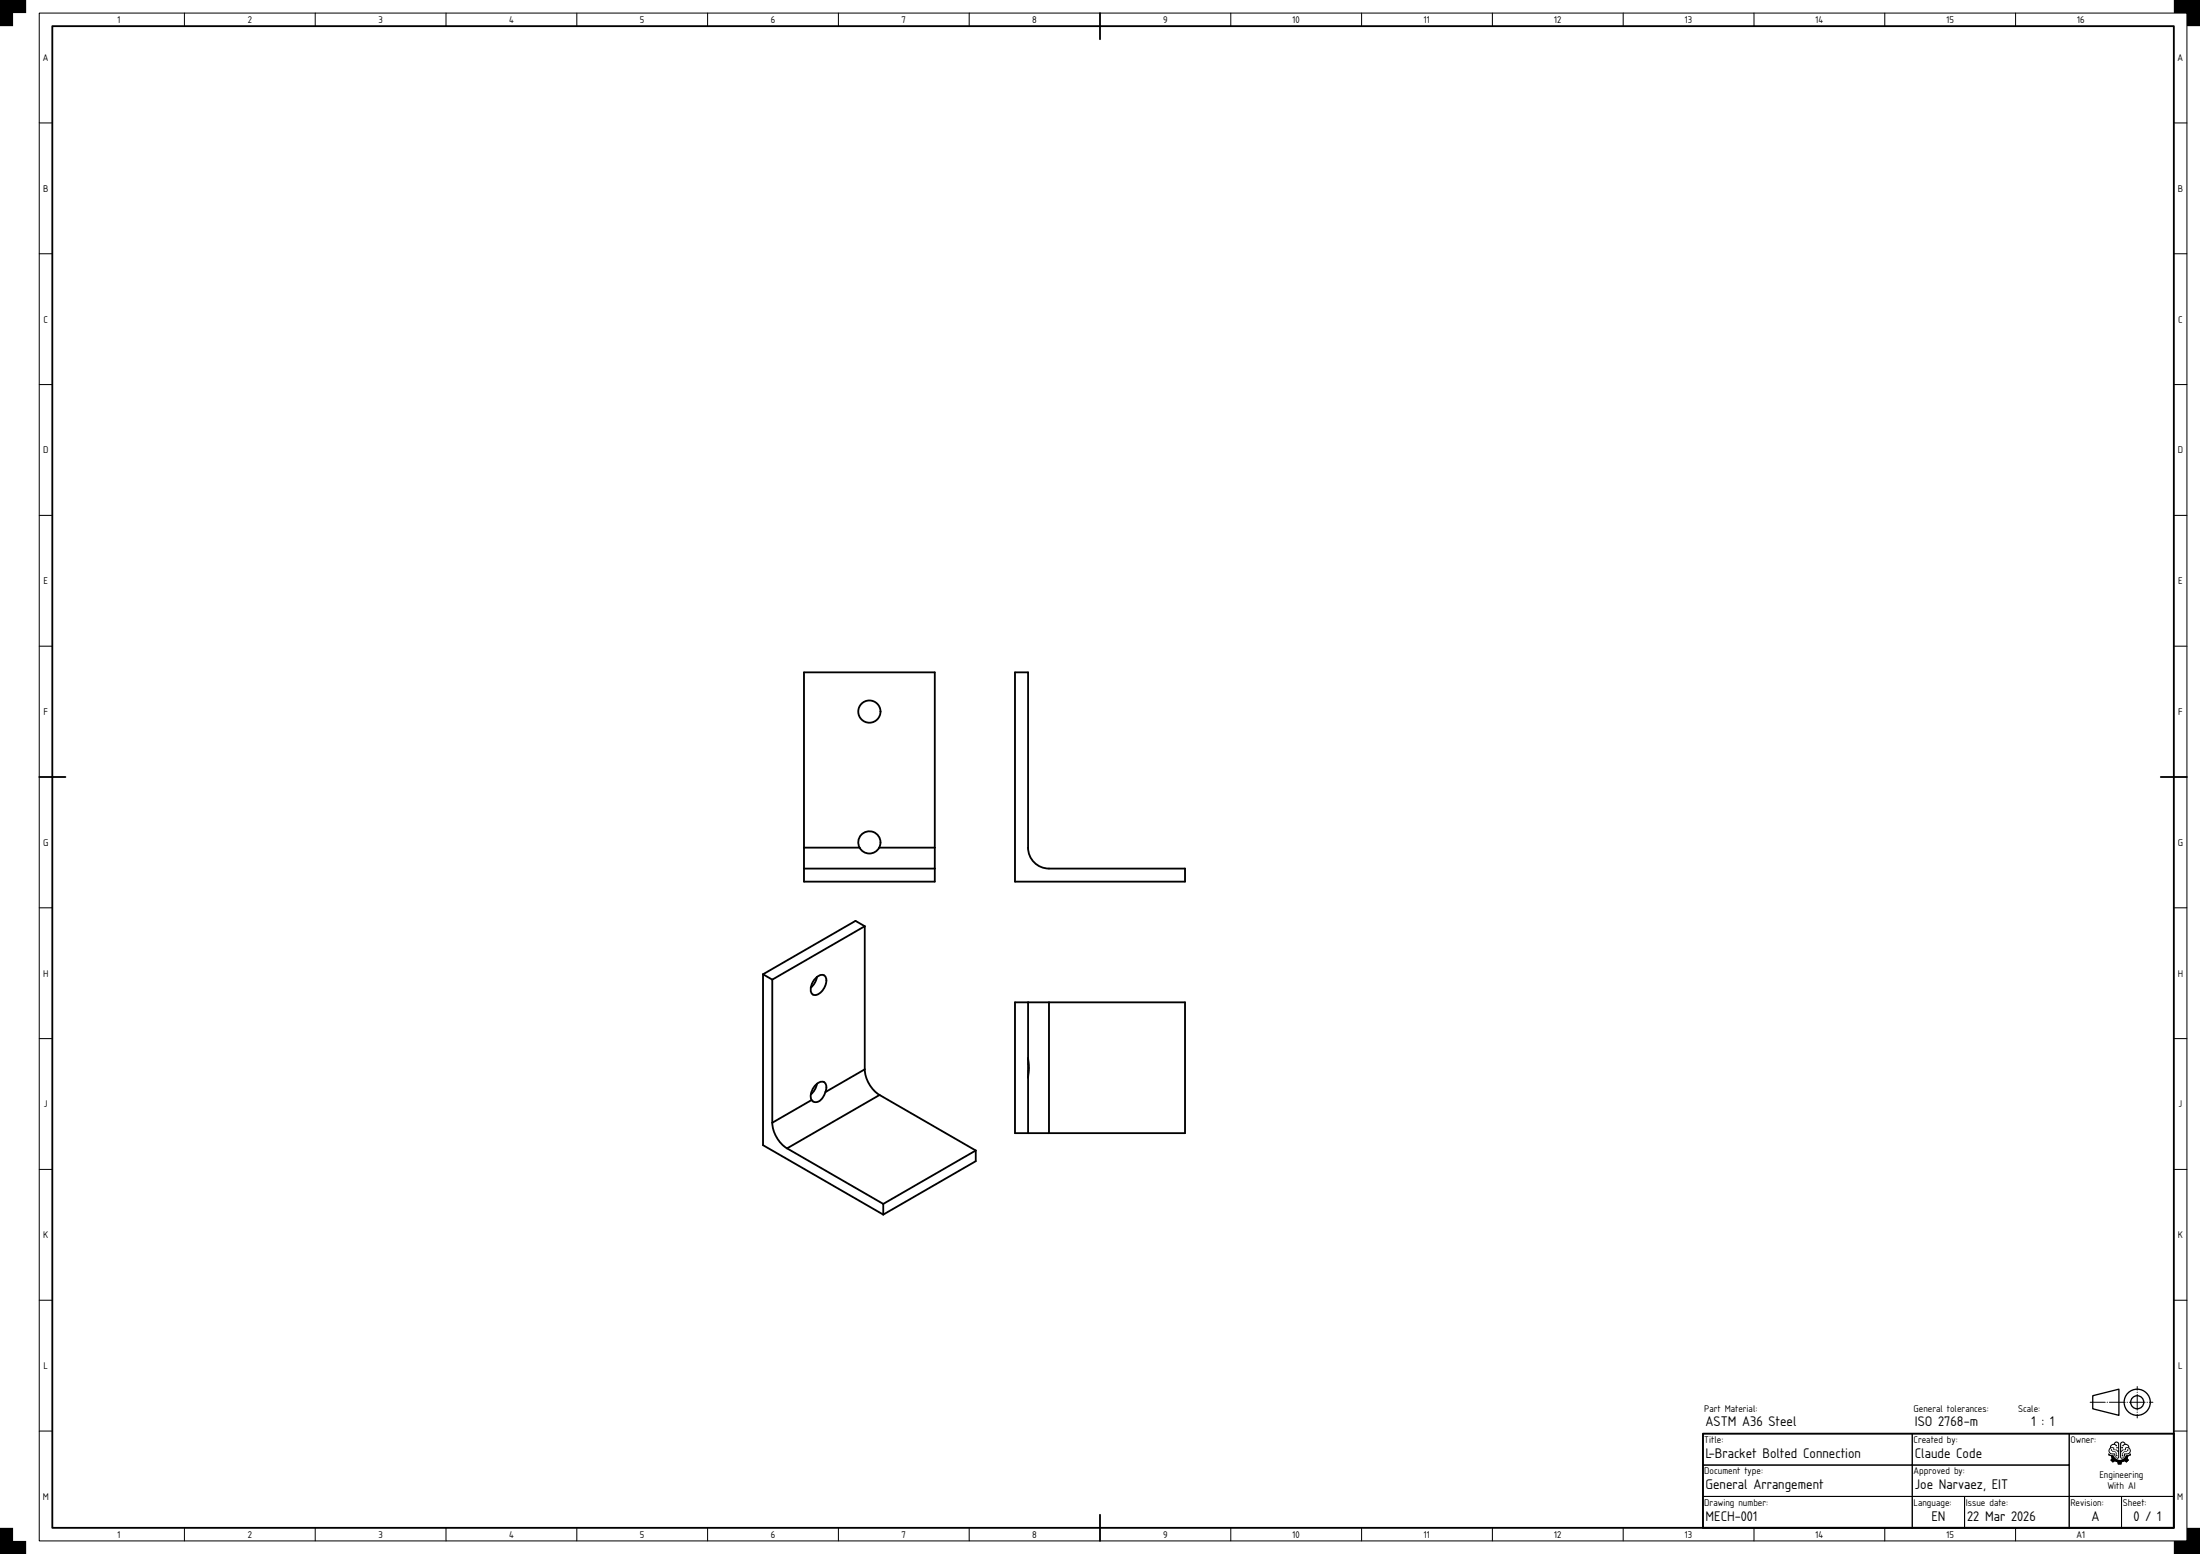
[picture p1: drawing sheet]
<svg xmlns="http://www.w3.org/2000/svg" width="841mm" height="594mm" viewBox="0 0 841 594" stroke-linecap="round" stroke-linejoin="round" font-family="sans-serif">
<path d="M20 10h811v574h-811zM420.5 5v10M15 297h10M826 297h10M651 548h180v36h-180zM420.5 579v10" fill="none" stroke="#000" stroke-width=".7"/>
<g fill="none" stroke="#000" stroke-width=".38">
<path d="M15 5h821v584h-821zM70.5 5v5M120.5 5v5M170.5 5v5M220.5 5v5M270.5 5v5M320.5 5v5M370.5 5v5M470.5 5v5M520.5 5v5M570.5 5v5M620.5 5v5"/>
<path d="M670.5 5v5M720.5 5v5M770.5 5v5M15 47h5M831 47h5M15 97h5M831 97h5M15 147h5M831 147h5M15 197h5M831 197h5M15 247h5"/>
<path d="M831 247h5M15 347h5M831 347h5M15 397h5M831 397h5M15 447h5M831 447h5M15 497h5M831 497h5M15 547h5M651 548h80v12h-80zM731 548h60v12h-60z"/>
<path d="M791 548h40v24h-40zM831 547h5M651 572h80v12h-80zM651 560h80v12h-80zM731 572h20v12h-20zM731 560h60v12h-60zM751 572h40v12h-40zM791 572h20v12h-20zM811 572h20v12h-20zM70.5 584v5M120.5 584v5M170.5 584v5"/>
<path d="M220.5 584v5M270.5 584v5M320.5 584v5M370.5 584v5M470.5 584v5M520.5 584v5M570.5 584v5M620.5 584v5M670.5 584v5M720.5 584v5M770.5 584v5"/>
</g>
<path d="M0 0h10v5h-5v5h-5zM831 0h10v10h-5v-5h-5zM0 584h5v5h5v5h-10zM831 589h5v-5h5v10h-10z" fill="#000"/>
<g fill="none" stroke="#000" stroke-width=".5">
<path d="M800 533.5l10-2.5v10l-10-2.5z"/>
<circle cx="817" cy="536" r="5"/>
<circle cx="817" cy="536" r="2.5"/>
</g>
<path d="M799 536h24" fill="none" stroke="#000" stroke-width=".38" stroke-dasharray="6 .7 .1 .7" stroke-dashoffset=".2"/>
<path d="M817 542v-12" fill="none" stroke="#000" stroke-width=".38" stroke-dasharray="6 .7 .1 .7" stroke-dashoffset="4.6"/>
<g fill="#000">
<path d="M806.9 552.3l-.3 .8a2.02 2.02 0 0 0 .2 2.7l1.5 .1a1.2 1.2 0 0 0 .4 1.3 1.2 1.2 0 0 0 1.3 .1l.1-5.1a1.09 1.09 0 0 0-.9-1.2 1.09 1.09 0 0 0-1.2 .9zM807.1 552.7a1.21 1.21 0 0 1 1.9 .2l.2-.5-.7-.4a.63 .63 0 0 1 .8-.6 .63 .63 0 0 1 .4 .9v1l-.5-.2-.2 .4h.7v1.1l-.5-.5h-1a.76 .76 0 0 0-.3-.9 .76 .76 0 0 0-.9 0zM806.7 553.8l.2-.1a.57 .57 0 0 1 .6-.2 .57 .57 0 0 1 .4 .4v.4h1l.8 .8v1.9a.64 .64 0 0 1-1.1-.4v-1a1.48 1.48 0 0 1-2.1-1.5zM806.9 554.1l.6 .8h.9a1.05 1.05 0 0 1 .5 1.6h.5a1.53 1.53 0 0 0-1.8-1.8l-.3-.7zM806 555.5v.8l.3 .1a.88 .88 0 0 1 1 1h-.1a.82 .82 0 0 0-.3 1 .82 .82 0 0 0 1 .5l.6-.4a1.12 1.12 0 0 1 1.1 1.3l1.4-.1a.98 .98 0 0 1 1.4-1 .87 .87 0 0 0 1.4-.5v-.1a1 1 0 0 1-.4-1.2 1 1 0 0 1 1.2-.6v-.8l-.8 .6-1.1 .2a2.5 2.5 0 0 1-2.4 1.8 2.5 2.5 0 0 1-2.4-1.8 1.89 1.89 0 0 1-1.9-.8z" fill-rule="evenodd"/>
<path d="M810.8 551.3a1.16 1.16 0 0 1 1.8 .6 1.49 1.49 0 0 1 1.4 1.6 1.53 1.53 0 0 1 .2 1.9 1.53 1.53 0 0 1-1.9 .5 1.2 1.2 0 0 1-.4 1.3 1.2 1.2 0 0 1-1.4 .1v-5.4zM811.1 551.5l-.2 1.8 .5-.2 .2 .4h-.7v1.1l.5-.5h1a.76 .76 0 0 1 .2-.9 .76 .76 0 0 1 1 0 1.1 1.1 0 0 0-.9-.9 1.1 1.1 0 0 0-1.2 .6l-.2-.5 .8-.5-.5-.5zM811.7 554.3l-.8 .8v1.9a.65 .65 0 0 0 1-.4v-1a1.48 1.48 0 0 0 2.2-1.5l-.4-.4a.57 .57 0 0 0-.6-.2 .57 .57 0 0 0-.4 .4v.4zM812 554.7h.9l.4-.7 .3 .1-.5 .8h-1a1.05 1.05 0 0 0-.5 1.6h-.5l.1-.3a1.25 1.25 0 0 1 .8-1.5zM806 555.5l.8 .6 1.1 .2a2.5 2.5 0 0 0 2.4 1.8 2.5 2.5 0 0 0 2.4-1.8 1.88 1.88 0 0 0 1.9-.8v.8l-.4 .1a.88 .88 0 0 0-.9 1 .82 .82 0 0 1 .3 1 .82 .82 0 0 1-.9 .5l-.6-.4a1.13 1.13 0 0 0-1.2 1.3l-1.3-.1a.98 .98 0 0 0-1.4-1 .87 .87 0 0 1-1.4-.5l-.1-.1a1 1 0 0 0 .5-1.2 1 1 0 0 0-1.2-.6z" fill-rule="evenodd"/>
</g>
<path d="M388 257h5v67a8 8 0 0 0 8 8h52v5h-65z" fill-rule="evenodd" fill="#fff"/>
<path d="M388 257h5v67a8 8 0 0 0 8 8h52v5h-65z" fill="none" stroke="#000" stroke-width=".7"/>
<g fill="#fff">
<path d="M307.3 257h50v80h-50z" fill-rule="evenodd"/>
<path d="M307.3 257h50v67h-21.2a4.3 4.3 0 0 0-3.8-6.3 4.3 4.3 0 0 0-3.7 6.3h-21.3z" fill-rule="evenodd"/>
<path d="M307.3 324h21.3a4.3 4.3 0 0 0 7.5 0h21.2v8h-50z" fill-rule="evenodd"/>
<path d="M307.3 332h50v5h-50z" fill-rule="evenodd"/>
<circle cx="332.3" cy="322" r="4.3"/>
<circle cx="332.3" cy="272" r="4.3"/>
</g>
<g fill="none" stroke="#000" stroke-width=".7">
<path d="M307.3 257h50v80h-50zM307.3 332h50M307.3 324h21.3M328.6 324a4.3 4.3 0 0 0 7.5 0M328.6 324a4.3 4.3 0 0 1 3.7-6.3 4.3 4.3 0 0 1 3.8 6.3M336.1 324h21.2"/>
<circle cx="332.3" cy="272" r="4.3"/>
</g>
<g fill="#fff">
<path d="M388 383.1h65v50h-65z" fill-rule="evenodd"/>
<path d="M401 383.1h52v50h-52z" fill-rule="evenodd"/>
<path d="M393 383.1h8v50h-8v-21.2a22 22 0 0 0 0-7.5z" fill-rule="evenodd"/>
<path d="M388 383.1h5v50h-5z" fill-rule="evenodd"/>
<path d="M393 404.4a22 22 0 0 1 0 7.5z" fill-rule="evenodd"/>
</g>
<path d="M388 383.1h65v50h-65zM393 383.1v50M401 383.1v50M393 404.4a22 22 0 0 1 0 7.5" fill="none" stroke="#000" stroke-width=".7"/>
<g fill="#fff">
<path d="M291.7 372.4l35.3-20.4 3.6 2v54.7a12.5 12.5 0 0 0 5.6 9.8l36.8 21.3v4.1l-35.4 20.4-45.9-26.6z" fill-rule="evenodd"/>
<path d="M295.2 374.5l35.4-20.5v54.7l-15.1 8.7a3 3 0 0 0-.9-3.9 5.4 5.4 0 0 0-4.7 5.3l.3 1.7-15 8.7z" fill-rule="evenodd"/>
<path d="M300.9 439l35.3-20.5 36.8 21.3-35.4 20.4z" fill-rule="evenodd"/>
<path d="M295.2 429.2l15-8.7a2.59 2.59 0 0 0 4.4-1.1l.9-2 15.1-8.7a12.5 12.5 0 0 0 5.6 9.8l-35.3 20.5a12.5 12.5 0 0 1-5.7-9.8z" fill-rule="evenodd"/>
<path d="M291.7 372.4l3.5 2.1v54.7a12.5 12.5 0 0 0 5.7 9.8l36.7 21.2v4.1l-45.9-26.6z" fill-rule="evenodd"/>
<path d="M337.6 460.2l35.4-20.4v4.1l-35.4 20.4z" fill-rule="evenodd"/>
<path d="M291.7 372.4l35.3-20.4 3.6 2-35.4 20.5z" fill-rule="evenodd"/>
<path d="M311.8 373.9a2.37 2.37 0 0 1 3.8-.5 5.5 5.5 0 0 1-4.4 6.9 2.48 2.48 0 0 1-1.1-3.4l.9-1.9z" fill-rule="evenodd"/>
<path d="M312.3 414.3a2.05 2.05 0 0 1 2.7-.7 2.05 2.05 0 0 1 .8 2.7 5.2 5.2 0 0 1-4.3 5 2.09 2.09 0 0 1-1.7-1.8 2.09 2.09 0 0 1 1.1-2.1l1-1.8z" fill-rule="evenodd"/>
<path d="M312.3 373.4a2.03 2.03 0 0 1 2.7-.6 2.03 2.03 0 0 1 .9 2.6 5.6 5.6 0 0 1-4.7 4.9 2.12 2.12 0 0 1-1.3-1.7 2.12 2.12 0 0 1 1-2l1-1.9z" fill-rule="evenodd"/>
<path d="M311.8 414.7l.5-.4-1 2.5-1.4 1.5 .7-1.9z" fill-rule="evenodd"/>
<path d="M311.8 373.9l.5-.5-1 2.6-1.4 1.5 .7-1.9z" fill-rule="evenodd"/>
</g>
<g fill="none" stroke="#000" stroke-width=".7">
<path d="M330.6 354v54.7M330.6 354l-3.6-2-35.3 20.4M330.6 354l-35.4 20.5M291.7 372.4l3.5 2.1M291.7 372.4v65.3l45.9 26.6M295.2 374.5v54.7M311.8 373.9a2.33 2.33 0 0 1 3.8-.5 5.5 5.5 0 0 1-4.4 6.9 2.88 2.88 0 0 1-.8-4.3zM312.3 373.4l-1 2.6-1.4 1.5M312.3 414.3l-1 2.5-1.4 1.5M315.5 417.4a4.2 4.2 0 0 1-4.2 3.8l-1.1-.7M315.5 417.4a3.3 3.3 0 0 0-.5-3.8 3.8 3.8 0 0 0-4.3 2.6l-.8 2.7 .3 1.6M330.6 408.7a12.5 12.5 0 0 0 5.6 9.8"/>
<path d="M330.6 408.7l-15.1 8.7M336.2 418.5l36.8 21.3M336.2 418.5l-35.3 20.5M295.2 429.2a12.5 12.5 0 0 0 5.7 9.8M300.9 439l36.7 21.2M310.2 420.5l-15 8.7M373 439.8l-35.4 20.4M373 439.8v4.1l-35.4 20.4M337.6 460.2v4.1"/>
</g>
<g font-size="5">
<text x="652" y="545.2">ASTM A36 Steel</text>
<text x="732" y="545.2">ISO 2768-m</text>
<text x="776.6" y="545.2">1 : 1</text>
<text x="652" y="557.2">L-Bracket Bolted Connection</text>
<text x="732" y="557.2">Claude Code</text>
<text x="652" y="569.2">General Arrangement</text>
<text x="732" y="569.2">Joe Narvaez, EIT</text>
<text x="652" y="581.2">MECH-001</text>
<text x="738.3" y="581.2">EN</text>
<text x="752" y="581.2">22 Mar 2026</text>
<text x="799.5" y="581.2">A</text>
<text x="815.6" y="581.2">0 / 1</text>
</g>
<g font-size="3.5">
<text x="44.9" y="8.8">1</text>
<text x="94.7" y="8.8">2</text>
<text x="144.7" y="8.8">3</text>
<text x="194.6" y="8.8">4</text>
<text x="244.6" y="8.8">5</text>
<text x="294.6" y="8.8">6</text>
<text x="344.7" y="8.8">7</text>
<text x="394.6" y="8.8">8</text>
<text x="444.6" y="8.8">9</text>
<text x="494.1" y="8.8">10</text>
<text x="544.3" y="8.8">11</text>
<text x="594.1" y="8.8">12</text>
<text x="644.1" y="8.8">13</text>
<text x="694" y="8.8">14</text>
<text x="744" y="8.8">15</text>
<text x="794" y="8.8">16</text>
<text x="16.4" y="23.3">A</text>
<text x="832.4" y="23.3">A</text>
<text x="16.5" y="73.3">B</text>
<text x="832.5" y="73.3">B</text>
<text x="16.6" y="123.3">C</text>
<text x="832.6" y="123.3">C</text>
<text x="16.5" y="173.3">D</text>
<text x="832.5" y="173.3">D</text>
<text x="16.6" y="223.3">E</text>
<text x="832.6" y="223.3">E</text>
<text x="16.6" y="273.3">F</text>
<text x="832.6" y="273.3">F</text>
<text x="16.5" y="323.3">G</text>
<text x="832.5" y="323.3">G</text>
<text x="16.5" y="373.3">H</text>
<text x="832.5" y="373.3">H</text>
<text x="16.8" y="423.3">J</text>
<text x="832.8" y="423.3">J</text>
<text x="16.5" y="473.3">K</text>
<text x="832.5" y="473.3">K</text>
<text x="16.6" y="523.3">L</text>
<text x="832.6" y="523.3">L</text>
<text x="651.5" y="539.6">Part Material:</text>
<text x="731.5" y="539.6">General tolerances:</text>
<text x="771.5" y="539.6">Scale:</text>
<text x="651.5" y="551.6">Title:</text>
<text x="731.5" y="551.6">Created by:</text>
<text x="791.5" y="551.6">Owner:</text>
<text x="651.5" y="563.6">Document type:</text>
<text x="731.5" y="563.6">Approved by:</text>
<text x="802.6" y="565">Engineering</text>
<text x="805.6" y="569">With AI</text>
<text x="16.3" y="573.3">M</text>
<text x="651.5" y="575.6">Drawing number:</text>
<text x="731.5" y="575.6">Language:</text>
<text x="751.5" y="575.6">Issue date:</text>
<text x="791.5" y="575.6">Revision:</text>
<text x="811.5" y="575.6">Sheet:</text>
<text x="832.3" y="573.3">M</text>
<text x="44.9" y="587.8">1</text>
<text x="94.7" y="587.8">2</text>
<text x="144.7" y="587.8">3</text>
<text x="194.6" y="587.8">4</text>
<text x="244.6" y="587.8">5</text>
<text x="294.6" y="587.8">6</text>
<text x="344.7" y="587.8">7</text>
<text x="394.6" y="587.8">8</text>
<text x="444.6" y="587.8">9</text>
<text x="494.1" y="587.8">10</text>
<text x="544.3" y="587.8">11</text>
<text x="594.1" y="587.8">12</text>
<text x="644.1" y="587.8">13</text>
<text x="694" y="587.8">14</text>
<text x="744" y="587.8">15</text>
<text x="793.8" y="587.8">A1</text>
</g>
</svg>
